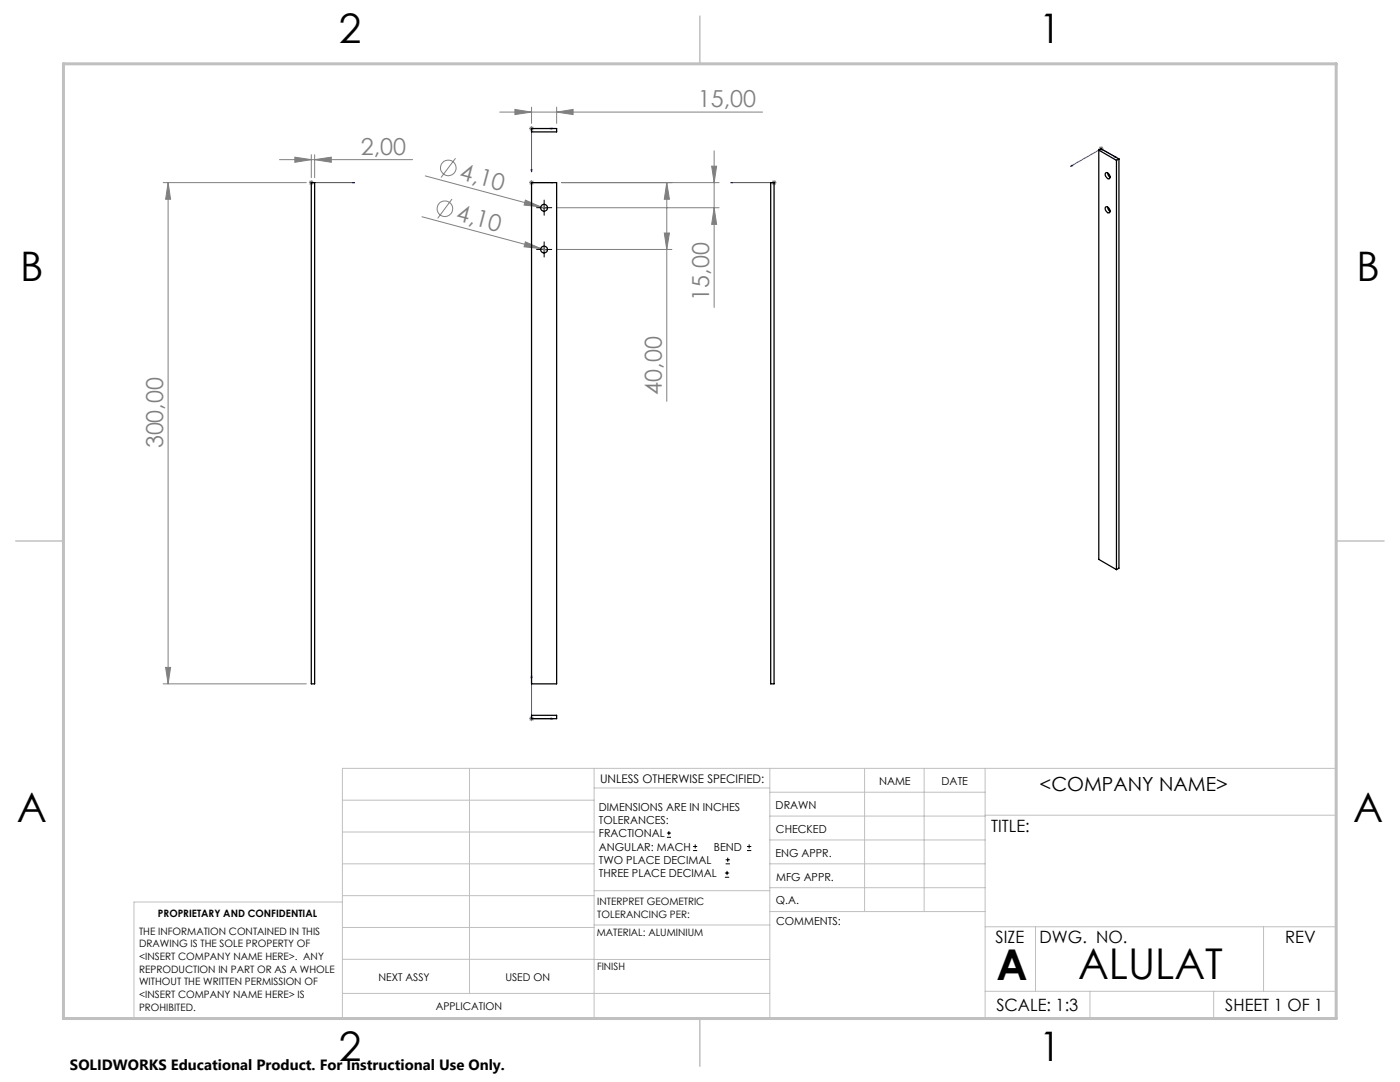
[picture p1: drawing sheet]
<svg xmlns="http://www.w3.org/2000/svg" width="279mm" height="216mm" viewBox="0 0 279 216" stroke-linecap="round" stroke-linejoin="round" font-family="sans-serif">
<g fill="none" stroke="#808080" stroke-width=".2">
<path d="M32.6 36.4h28.5M33.5 36.4l.5 3.4h-.9zM33.5 36.4v100.1M55.8 31.9h26.5M58.8 31.4l3.3 .5-3.3 .5zM61.6 36.4h1M61.8 36.1l.7 .7M62.1 30.9v4.6M62.1 35.9v1.1M62.5 36.1l-.7 .7M62.8 31.9l3.3-.5v1zM62.8 30.9v4.6"/>
<path d="M84.9 35.1l23 6.2M90.2 39.7l-2.9 3.9M90.9 31.6l-2.9 3.8M99.7 22.4h52.5M102.8 21.8l3.3 .6-3.3 .5zM104.8 39.9l3.1 1.4-3.3-.4zM105.6 36.4h1M105.6 25.6h1M105.7 36.1l.7 .7M105.7 25.3l.7 .7M106.1 21.4v3.2M106.1 25.2v.9"/>
<path d="M106.1 35.9v1.1M106.4 36.1l-.7 .7M106.4 25.3l-.7 .7M111.1 22.4l3.3-.6v1.1zM111.1 21.4v3.2M112.1 36.4h31.4M133.1 36.4l.5 3.4h-1zM133.1 36.4v43.7M142 33.2h1l-.5 3.2zM142.5 30.1v31.2M154 36.4h1M154.1 36.1l.7 .7"/>
<path d="M154.5 35.9v1.1M154.8 36.1l-.7 .7M219.3 29.7h.9M219.4 29.3l.7 .8M219.7 29.2v1M220.1 29.3l-.7 .8M84.2 43.3l23.7 6.3M104.8 48.3l3.1 1.3-3.3-.4zM107.9 49.6l1.4 .4M107.9 41.3l1.4 .3M111.1 41.5h32.4M111.1 49.8h23"/>
<path d="M132.6 46.5h1l-.5 3.3zM142.5 41.5l.5 3.3h-1zM32.6 136.5h28.5M33.1 133.2h.9l-.5 3.3zM105.6 143.4h1M105.7 143.1l.7 .7M106.1 142.9v1M106.4 143.1l-.7 .7"/>
<circle cx="89.5" cy="33.5" r="1.55"/>
<circle cx="88.8" cy="41.7" r="1.55"/>
</g>
<g fill="none" stroke="#000" stroke-width=".2">
<path d="M107.7 49.8h1.7M107.7 41.5h1.7M108.6 40.6v1.7M108.6 49v1.6M133.1 167.1h.8M133.1 166.2h.8M133.5 165.8v.9M138.3 169.7h.8M138.3 168.9h.8M138.7 168.5v.8M144.7 175h.8M144.7 174.2h.8"/>
<path d="M144.8 172.4h.9M144.8 171.6h.9M145.1 173.8v.8M145.2 171.1v.9M149.1 169.7h.8M149.1 168.9h.8M149.5 168.5v.8"/>
</g>
<g fill="none" stroke="#00f" stroke-width=".2">
<path d="M62 36.4h.2zM62.1 36.4h.1M62.1 36.4h8.7M70.8 36.4h-.5h.5M106 36.4h.2zM106 33.8h.2l-.1 .5zM106.1 36.4h.1M106.1 36.4h4.3M110 25.5l.4 .1-.4 .2zM110.4 36.4h-.4h.4M110.4 25.6h-4.3v8.7M145.8 36.4h.5h-.5"/>
<path d="M145.8 36.4h8.7M154.4 36.4h.2zM154.5 36.4h.1M213.6 33.2l.3-.2 .1 .1zM222.4 31.3l.2-.1 .2 .2zM222.8 31.4l-3.1-1.7-6.1 3.5M106.1 134.8l.1 .4h-.2zM106.1 134.8v8.6h4.3M110 143.3l.4 .1-.4 .1z"/>
</g>
<path d="M107.8 49.8h-.7M107.8 41.4h-.7M108.6 48.9v-.6M108.6 50.6v.7M108.6 40.6v-.7M108.6 42.3v.7M109.4 49.8h.7M109.4 41.4h.7" fill="none" stroke="#000" stroke-width=".2" stroke-dasharray="15.2 1.3 1.3 1.3"/>
<g fill="none" stroke="#c0c0c0" stroke-width=".2">
<path d="M68.3 159.7h50.3M93.7 153.3v44.9M118.6 153.3v49.9M118.6 157.2h35M153.6 153.3v49.9M153.6 158.1h43M172.5 153.3v28.6M184.4 153.3v28.6M196.6 153.3v49.9M68.3 180h-41.6v23.2h240v-49.9h-198.4v49.9M68.3 166h50.3M68.3 178.7h50.3"/>
<path d="M68.3 172.4h50.3M118.6 177.7h35M153.6 162.8h43M153.6 177.1h43M153.6 172.4h43M153.6 167.6h43M196.6 162.7h70.1M68.3 198.2h85.3M68.3 191.4l85.3 .1M68.3 185.1h50.3M118.6 184.6h35M153.6 181.9h43"/>
<path d="M196.6 184.9h70.1M196.6 197.8h70.1M206.7 184.9v12.9M217.5 197.8v5.4M242.2 197.8v5.4M252.2 184.9v12.9"/>
</g>
<path d="M139.7 3.2v9.5M3.1 107.9h9.6M266.7 107.9h9.5M139.7 203.2v9.6" fill="none" stroke="#c0c0c0" stroke-width=".3"/>
<path d="M12.7 12.7h254v190.5h-254z" fill="none" stroke="#c0c0c0" stroke-width=".6"/>
<g fill="#00f">
<path d="M110 36.4h.4zM106 36.4h.2z"/>
<path d="M154.4 36.4h.2zM145.8 36.4h.5zM62 36.4h.2zM70.3 36.4h.5z"/>
<path d="M110 25.5v.3l.4-.2zM106 33.8l.1 .5 .1-.5z"/>
<path d="M110 143.3l.4 .1-.4 .1zM106.1 134.8l.1 .4h-.2zM222.4 31.3l.4 .1-.2-.2zM213.6 33.2l.4-.1-.1-.1z"/>
</g>
<g fill="#808080">
<path d="M104.8 48.3l3.1 1.3-3.3-.4z"/>
<path d="M104.8 39.9l3.1 1.4-3.3-.4z"/>
<path d="M62.8 31.9l3.3-.5v1zM58.8 31.4l3.3 .5-3.3 .5z"/>
<path d="M102.8 21.8l3.3 .6-3.3 .5zM111.1 22.4l3.3-.6v1.1z"/>
<path d="M33.1 133.2h.9l-.5 3.3zM33.5 36.4l.5 3.4h-.9z"/>
<path d="M142 33.2h1l-.5 3.2zM142.5 41.5l.5 3.3h-1zM133.1 36.4l.5 3.4h-1zM132.6 46.5h1l-.5 3.3z"/>
</g>
<g fill="none" stroke="#000" stroke-width=".25">
<path d="M62.1 36.4h.7v100.1h-.7zM106.1 36.4h5v100.1h-5zM106.1 25.6h5v.7h-5zM153.8 36.4h.7v100.1h-.7zM219.3 30l.4-.3 3.6 2M219.3 30l3.5 2M219.3 30v81.6l3.5 2.1M220.7 34.5a.79 .79 0 0 1 .7 1.2 .81 .81 0 0 1-.7-1.2zM221.1 34.5l.1 .5 .3 .3M221.5 35.3h.1M222.8 32v81.7M223.3 31.7v81.7l-.5 .3"/>
<path d="M223.3 31.7l-.5 .3M220.6 41.4a.71 .71 0 0 1 .8 .2 .71 .71 0 0 1 0 .9 .88 .88 0 0 1-.8-1.1zM221.1 41.3l.1 .5 .3 .4M221.5 42.2h.1M106.1 142.7h5v.7h-5z"/>
<circle cx="108.6" cy="41.5" r=".69"/>
<circle cx="108.6" cy="49.8" r=".69"/>
</g>
<g font-size="8.5">
<text x="198.9" y="195.5">A</text>
<text x="215.1" y="195.4">ALULAT</text>
</g>
<g font-size="8.1">
<text x="67.6" y="8.5">2</text>
<text x="207.3" y="8.5">1</text>
<text x="4" y="56.1">B</text>
<text x="270.7" y="56.1">B</text>
<text x="3.3" y="164.1">A</text>
<text x="270" y="164.1">A</text>
<text x="67.6" y="211.7">2</text>
<text x="207.3" y="211.7">1</text>
</g>
<g font-size="4.7" fill="#808080">
<text x="139.3" y="21.3">15,00</text>
<text x="72" y="30.8">2,00</text>
<text x="91.5" y="35.8" transform="rotate(15 91.5 35.8)">4,10</text>
<text x="90.8" y="44" transform="rotate(15 90.8 44)">4,10</text>
<text x="141.5" y="60" transform="rotate(-90 141.5 60)">15,00</text>
<text x="132.1" y="78.8" transform="rotate(-90 132.1 78.8)">40,00</text>
<text x="32.6" y="89.5" transform="rotate(-90 32.6 89.5)">300,00</text>
</g>
<text font-size="3.9" x="207.5" y="157.8">&lt;COMPANY NAME&gt;</text>
<g font-size="3.4">
<text x="197.8" y="166">TITLE:</text>
<text x="198.7" y="188.1">SIZE</text>
<text x="207.5" y="188.1">DWG. NO.</text>
<text x="256.5" y="188.2">REV</text>
<text x="198.8" y="201.7">SCALE: 1:3</text>
<text x="244.5" y="201.7">SHEET 1 OF 1</text>
</g>
<text font-size="3" x="14" y="213.5">SOLIDWORKS Educational Product. For Instructional Use Only.</text>
<text font-size="2.4" x="119.8" y="156.2">UNLESS OTHERWISE SPECIFIED:</text>
<g font-size="2.2">
<text x="119.5" y="161.8">DIMENSIONS ARE IN INCHES</text>
<text x="154.8" y="161.4">DRAWN</text>
<text x="175.4" y="156.6">NAME</text>
<text x="187.9" y="156.7">DATE</text>
<text x="119.5" y="164.4">TOLERANCES:</text>
<text x="119.5" y="167.1">FRACTIONAL</text>
<text x="154.9" y="166.3">CHECKED</text>
<text x="119.5" y="169.7">ANGULAR: MACH</text>
<text x="119.5" y="172.4">TWO PLACE DECIMAL</text>
<text x="142.5" y="169.7">BEND</text>
<text x="154.8" y="170.9">ENG APPR.</text>
<text x="119.5" y="175">THREE PLACE DECIMAL</text>
<text x="154.9" y="175.7">MFG APPR.</text>
<text x="154.9" y="180.4">Q.A.</text>
<text x="154.9" y="184.6">COMMENTS:</text>
</g>
<g font-size="2.1">
<text x="75.5" y="195.7">NEXT ASSY</text>
<text x="100.9" y="195.7">USED ON</text>
<text x="86.9" y="201.5">APPLICATION</text>
</g>
<g font-size="2">
<text x="31.5" y="182.9">PROPRIETARY AND CONFIDENTIAL</text>
<text x="119.2" y="180.6">INTERPRET GEOMETRIC</text>
<text x="119.2" y="183.1">TOLERANCING PER:</text>
<text x="27.8" y="186.5">THE INFORMATION CONTAINED IN THIS</text>
<text x="27.8" y="189">DRAWING IS THE SOLE PROPERTY OF</text>
<text x="27.8" y="191.6">&lt;INSERT COMPANY NAME HERE&gt;. ANY</text>
<text x="119.1" y="186.7">MATERIAL: ALUMINIUM</text>
<text x="27.8" y="194.1">REPRODUCTION IN PART OR AS A WHOLE</text>
<text x="27.8" y="196.6">WITHOUT THE WRITTEN PERMISSION OF</text>
<text x="119.1" y="193.5">FINISH</text>
<text x="27.8" y="199.1">&lt;INSERT COMPANY NAME HERE&gt; IS</text>
<text x="27.8" y="201.7">PROHIBITED.</text>
</g>
</svg>
